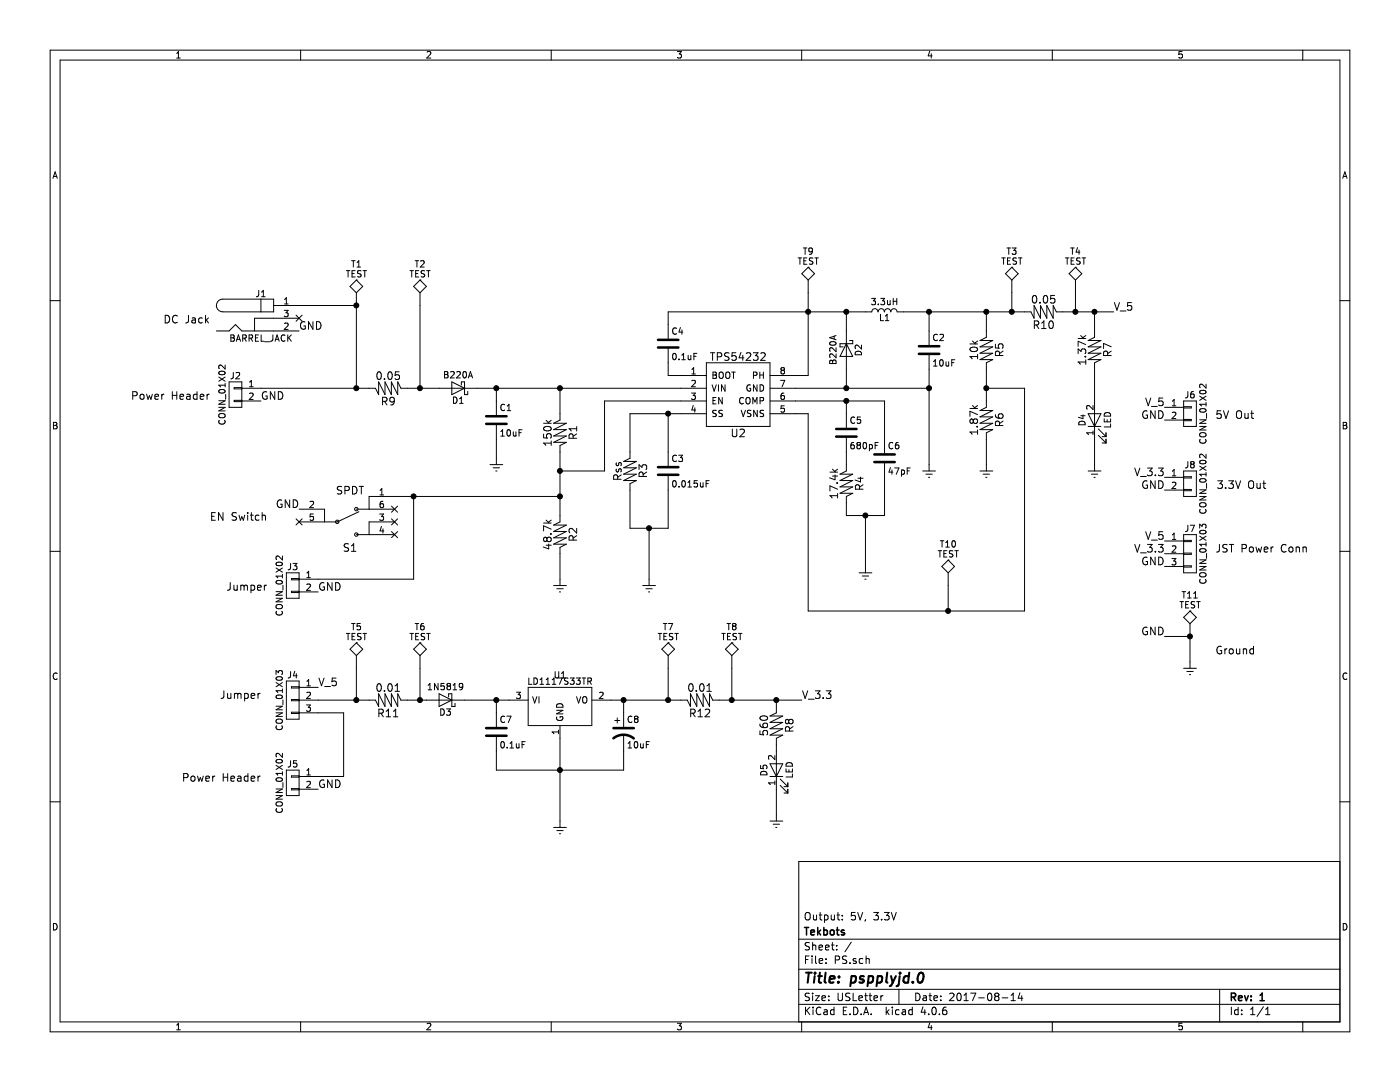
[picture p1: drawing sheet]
EESchema Schematic File Version 2
LIBS:PS-rescue
LIBS:DesignCompLib
LIBS:power
LIBS:device
LIBS:transistors
LIBS:conn
LIBS:linear
LIBS:regul
LIBS:74xx
LIBS:cmos4000
LIBS:adc-dac
LIBS:memory
LIBS:xilinx
LIBS:microcontrollers
LIBS:dsp
LIBS:microchip
LIBS:analog_switches
LIBS:motorola
LIBS:texas
LIBS:intel
LIBS:audio
LIBS:interface
LIBS:digital-audio
LIBS:philips
LIBS:display
LIBS:cypress
LIBS:siliconi
LIBS:opto
LIBS:atmel
LIBS:contrib
LIBS:valves
LIBS:PS-cache
EELAYER 25 0
EELAYER END
$Descr USLetter 11000 8500
encoding utf-8
Sheet 1 1
Title "pspplyjd.0"
Date "2017-08-14"
Rev "1"
Comp "Tekbots"
Comment1 "Output: 5V, 3.3V"
Comment2 ""
Comment3 ""
Comment4 ""
$EndDescr
$Comp
L C C4
U 1 1
P 5250 2700
F 0 "C4" H 5275 2800 50  0000 L CNN
F 1 "0.1uF" H 5275 2600 50  0000 L CNN
F 2 "DesignFootprintLib:C_0603_HandSoldering" H 5288 2550 50  0001 C CNN
F 3 "https://www.digikey.com/products/en?keywords=311-1343-1-ND" H 5250 2700 50  0001 C CNN
F 4 "CC0603ZRY5V9BB104" H 5250 2700 60  0001 C CNN "MPN"
F 5 "311-1343-1-ND" H 5250 2700 60  0001 C CNN "DigiKey"
	1    5250 2700
	1    0    0    -1  
$EndComp
$Comp
L L L1
U 1 1
P 6950 2450
F 0 "L1" V 6900 2450 50  0000 C CNN
F 1 "3.3uH" V 7025 2450 50  0000 C CNN
F 2 "DesignFootprintLib:L_Sumida_4.9x4.9mm_diag" H 6950 2450 50  0001 C CNN
F 3 "https://www.digikey.com/product-detail/en/sumida-america-components-inc/CDRH4D28CLDNP-3R3PC/308-2037-1-ND/3946734" H 6950 2450 50  0001 C CNN
F 4 "CDRH4D28CLDNP-3R3PC" V 6950 2450 60  0001 C CNN "MPN"
F 5 "308-2037-1-ND" V 6950 2450 60  0001 C CNN "DigiKey"
	1    6950 2450
	0    -1   -1   0   
$EndComp
$Comp
L C C5
U 1 1
P 6650 3400
F 0 "C5" H 6675 3500 50  0000 L CNN
F 1 "680pF" H 6675 3300 50  0000 L CNN
F 2 "DesignFootprintLib:C_0603_HandSoldering" H 6688 3250 50  0001 C CNN
F 3 "https://www.digikey.com/products/en?keywords=311-1425-1-ND" H 6650 3400 50  0001 C CNN
F 4 "CC0603JRNPO9BN681" H 6650 3400 60  0001 C CNN "MPN"
F 5 "311-1425-1-ND" H 6650 3400 60  0001 C CNN "DigiKey"
	1    6650 3400
	1    0    0    -1  
$EndComp
$Comp
L C C6
U 1 1
P 6950 3600
F 0 "C6" H 6975 3700 50  0000 L CNN
F 1 "47pF" H 6975 3500 50  0000 L CNN
F 2 "DesignFootprintLib:C_0603_HandSoldering" H 6988 3450 50  0001 C CNN
F 3 "https://www.digikey.com/products/en?keywords=311-1065-1-ND" H 6950 3600 50  0001 C CNN
F 4 "CC0603JRNPO9BN470" H 6950 3600 60  0001 C CNN "MPN"
F 5 "311-1065-1-ND" H 6950 3600 60  0001 C CNN "DigiKey"
	1    6950 3600
	1    0    0    -1  
$EndComp
$Comp
L C C3
U 1 1
P 5250 3700
F 0 "C3" H 5275 3800 50  0000 L CNN
F 1 "0.015uF" H 5275 3600 50  0000 L CNN
F 2 "DesignFootprintLib:C_0603_HandSoldering" H 5288 3550 50  0001 C CNN
F 3 "https://www.digikey.com/products/en?keywords=311-1430-1-ND" H 5250 3700 50  0001 C CNN
F 4 "CC0603KRX7R9BB153" H 5250 3700 60  0001 C CNN "MPN"
F 5 "311-1430-1-ND" H 5250 3700 60  0001 C CNN "DigiKey"
	1    5250 3700
	1    0    0    -1  
$EndComp
$Comp
L GNDREF #PWR01
U 1 1
P 7300 3650
F 0 "#PWR01" H 7300 3400 50  0001 C CNN
F 1 "GNDREF" H 7300 3500 50  0001 C CNN
F 2 "" H 7300 3650 50  0001 C CNN
F 3 "" H 7300 3650 50  0001 C CNN
	1    7300 3650
	1    0    0    -1  
$EndComp
$Comp
L GNDREF #PWR02
U 1 1
P 7750 3650
F 0 "#PWR02" H 7750 3400 50  0001 C CNN
F 1 "GNDREF" H 7750 3500 50  0001 C CNN
F 2 "" H 7750 3650 50  0001 C CNN
F 3 "" H 7750 3650 50  0001 C CNN
	1    7750 3650
	1    0    0    -1  
$EndComp
$Comp
L GNDREF #PWR03
U 1 1
P 5100 4550
F 0 "#PWR03" H 5100 4300 50  0001 C CNN
F 1 "GNDREF" H 5100 4400 50  0001 C CNN
F 2 "" H 5100 4550 50  0001 C CNN
F 3 "" H 5100 4550 50  0001 C CNN
	1    5100 4550
	1    0    0    -1  
$EndComp
$Comp
L GNDREF #PWR04
U 1 1
P 4400 4550
F 0 "#PWR04" H 4400 4300 50  0001 C CNN
F 1 "GNDREF" H 4400 4400 50  0001 C CNN
F 2 "" H 4400 4550 50  0001 C CNN
F 3 "" H 4400 4550 50  0001 C CNN
	1    4400 4550
	1    0    0    -1  
$EndComp
$Comp
L TPS54232 U2
U 1 1
P 5800 3100
F 0 "U2" H 5800 2800 60  0000 C CNN
F 1 "TPS54232" H 5800 3400 60  0000 C CNN
F 2 "DesignFootprintLib:SOIC-8-N" H 5800 3400 60  0001 C CNN
F 3 "https://www.digikey.com/product-detail/en/texas-instruments/TPS54232DR/296-39414-1-ND/5143365" H 5800 3400 60  0001 C CNN
F 4 "TPS54232DR" H 5800 3100 60  0001 C CNN "MPN"
F 5 "296-39414-1-ND" H 5800 3100 60  0001 C CNN "DigiKey"
	1    5800 3100
	1    0    0    -1  
$EndComp
$Comp
L CONN_01X02 J2
U 1 1
P 1850 3100
F 0 "J2" H 1850 3250 50  0000 C CNN
F 1 "CONN_01X02" V 1950 3100 50  0000 C CNN
F 2 "DesignFootprintLib:Pin_Header_Straight_1x02_Pitch2.54mm" H 1850 3100 50  0001 C CNN
F 3 "https://www.digikey.com/product-detail/en/harwin-inc/M20-9990246/952-2262-ND/3728226" H 1850 3100 50  0001 C CNN
F 4 "M20-9990246" H 1850 3100 60  0001 C CNN "MPN"
F 5 "952-2262-ND" H 1850 3100 60  0001 C CNN "DigiKey"
	1    1850 3100
	-1   0    0    -1  
$EndComp
$Comp
L BARREL_JACK J1
U 1 1
P 2050 2500
F 0 "J1" H 2050 2695 50  0000 C CNN
F 1 "BARREL_JACK" H 2050 2345 50  0000 C CNN
F 2 "DesignFootprintLib:BARREL_JACK" H 2050 2500 50  0001 C CNN
F 3 "https://www.digikey.com/products/en?keywords=CP-002A-ND" H 2050 2500 50  0001 C CNN
F 4 "PJ-002A" H 2050 2500 60  0001 C CNN "MPN"
F 5 "CP-002A-ND" H 2050 2500 60  0001 C CNN "DigiKey"
	1    2050 2500
	1    0    0    -1  
$EndComp
$Comp
L LD1117S33TR U1
U 1 1
P 4400 5550
F 0 "U1" H 4400 5800 50  0000 C CNN
F 1 "LD1117S33TR" H 4400 5750 50  0000 C CNN
F 2 "DesignFootprintLib:SOT-223" H 4400 5650 50  0001 C CNN
F 3 "https://www.digikey.com/product-detail/en/stmicroelectronics/LD1117S33TR/497-1242-1-ND/586242" H 4400 5550 50  0001 C CNN
F 4 "LD1117S33TR" H 4400 5550 60  0001 C CNN "MPN"
F 5 "497-1242-1-ND" H 4400 5550 60  0001 C CNN "DigiKey"
	1    4400 5550
	1    0    0    -1  
$EndComp
$Comp
L GNDREF #PWR05
U 1 1
P 4400 6450
F 0 "#PWR05" H 4400 6200 50  0001 C CNN
F 1 "GNDREF" H 4400 6300 50  0001 C CNN
F 2 "" H 4400 6450 50  0001 C CNN
F 3 "" H 4400 6450 50  0001 C CNN
	1    4400 6450
	1    0    0    -1  
$EndComp
$Comp
L C C7
U 1 1
P 3900 5750
F 0 "C7" H 3925 5850 50  0000 L CNN
F 1 "0.1uF" H 3925 5650 50  0000 L CNN
F 2 "DesignFootprintLib:C_0603_HandSoldering" H 3938 5600 50  0001 C CNN
F 3 "https://www.digikey.com/products/en?keywords=311-1343-1-ND" H 3900 5750 50  0001 C CNN
F 4 "CC0603ZRY5V9BB104" H 3900 5750 60  0001 C CNN "MPN"
F 5 "311-1343-1-ND" H 3900 5750 60  0001 C CNN "DigiKey"
	1    3900 5750
	1    0    0    -1  
$EndComp
$Comp
L CONN_01X02 J8
U 1 1
P 9350 3800
F 0 "J8" H 9350 3950 50  0000 C CNN
F 1 "CONN_01X02" V 9450 3800 50  0000 C CNN
F 2 "DesignFootprintLib:Pin_Header_Straight_1x02_Pitch2.54mm" H 9350 3800 50  0001 C CNN
F 3 "https://www.digikey.com/product-detail/en/harwin-inc/M20-9990246/952-2262-ND/3728226" H 9350 3800 50  0001 C CNN
F 4 "M20-9990246" H 9350 3800 60  0001 C CNN "MPN"
F 5 "952-2262-ND" H 9350 3800 60  0001 C CNN "DigiKey"
	1    9350 3800
	1    0    0    -1  
$EndComp
$Comp
L CONN_01X02 J6
U 1 1
P 9350 3250
F 0 "J6" H 9350 3400 50  0000 C CNN
F 1 "CONN_01X02" V 9450 3250 50  0000 C CNN
F 2 "DesignFootprintLib:Pin_Header_Straight_1x02_Pitch2.54mm" H 9350 3250 50  0001 C CNN
F 3 "https://www.digikey.com/product-detail/en/harwin-inc/M20-9990246/952-2262-ND/3728226" H 9350 3250 50  0001 C CNN
F 4 "M20-9990246" H 9350 3250 60  0001 C CNN "MPN"
F 5 "952-2262-ND" H 9350 3250 60  0001 C CNN "DigiKey"
	1    9350 3250
	1    0    0    -1  
$EndComp
$Comp
L CONN_01X03 J7
U 1 1
P 9350 4350
F 0 "J7" H 9350 4550 50  0000 C CNN
F 1 "CONN_01X03" V 9450 4350 50  0000 C CNN
F 2 "DesignFootprintLib:JST_PH_B3B-PH-K_03x2.00mm_Straight" H 9350 4350 50  0001 C CNN
F 3 "https://www.digikey.com/product-detail/en/jst-sales-america-inc/B3B-EH-A(LF)(SN)/455-1612-ND/926521" H 9350 4350 50  0001 C CNN
F 4 "B3B-EH-A(LF)(SN)" H 9350 4350 60  0001 C CNN "MPN"
F 5 "455-1612-ND" H 9350 4350 60  0001 C CNN "DigiKey"
	1    9350 4350
	1    0    0    -1  
$EndComp
Text Notes 1650 2550 2    60   ~ 0
DC Jack
Text Notes 1650 3150 2    60   ~ 0
Power Header
Text Notes 2100 4650 2    60   ~ 0
Jumper
Text Notes 2050 6150 2    60   ~ 0
Power Header
Text Notes 2050 5500 2    60   ~ 0
Jumper
Text Notes 9550 3300 0    60   ~ 0
5V Out
Text Notes 9950 3850 2    60   ~ 0
3.3V Out
Text Notes 9550 4350 0    60   ~ 0
JST Power Conn
Text Label 9150 3200 2    60   ~ 0
V_5
Text Label 9150 4250 2    60   ~ 0
V_5
Text Label 9150 3300 2    60   ~ 0
GND
Text Label 9150 4450 2    60   ~ 0
GND
Text Label 9150 3850 2    60   ~ 0
GND
Text Label 9150 4350 2    60   ~ 0
V_3.3
Text Label 9150 3750 2    60   ~ 0
V_3.3
$Comp
L GNDREF #PWR06
U 1 1
P 9350 5200
F 0 "#PWR06" H 9350 4950 50  0001 C CNN
F 1 "GNDREF" H 9350 5050 50  0001 C CNN
F 2 "" H 9350 5200 50  0001 C CNN
F 3 "" H 9350 5200 50  0001 C CNN
	1    9350 5200
	1    0    0    -1  
$EndComp
Text Label 9150 5000 2    60   ~ 0
GND
$Comp
L C C2
U 1 1
P 7300 2750
F 0 "C2" H 7325 2850 50  0000 L CNN
F 1 "10uF" H 7325 2650 50  0000 L CNN
F 2 "DesignFootprintLib:C_1206_HandSoldering" H 7338 2600 50  0001 C CNN
F 3 "https://www.digikey.com/product-detail/en/panasonic-electronic-components/EEE-FK1A220R/PCE3774CT-ND/766150" H 7300 2750 50  0001 C CNN
F 4 "EEE-FK1A220R" H 7300 2750 60  0001 C CNN "MPN"
F 5 "PCE3774CT-ND" H 7300 2750 60  0001 C CNN "DigiKey"
	1    7300 2750
	1    0    0    -1  
$EndComp
$Comp
L D_Schottky D2
U 1 1
P 6650 2750
F 0 "D2" H 6650 2850 50  0000 C CNN
F 1 "B220A" H 6650 2650 50  0000 C CNN
F 2 "DesignFootprintLib:D_SMA" H 6650 2750 50  0001 C CNN
F 3 "https://www.digikey.com/product-detail/en/diodes-incorporated/B220A-13-F/B220A-FDICT-ND/751528" H 6650 2750 50  0001 C CNN
F 4 "B220A-13-F" H 6650 2750 60  0001 C CNN "MPN"
F 5 "B220A-FDICT-ND" H 6650 2750 60  0001 C CNN "DigiKey"
	1    6650 2750
	0    1    1    0   
$EndComp
$Comp
L GNDREF #PWR07
U 1 1
P 6800 4450
F 0 "#PWR07" H 6800 4200 50  0001 C CNN
F 1 "GNDREF" H 6800 4300 50  0001 C CNN
F 2 "" H 6800 4450 50  0001 C CNN
F 3 "" H 6800 4450 50  0001 C CNN
	1    6800 4450
	1    0    0    -1  
$EndComp
Text Label 2350 2600 0    60   ~ 0
GND
Text Label 2050 3150 0    60   ~ 0
GND
Text Label 2500 4650 0    60   ~ 0
GND
Text Label 2500 5400 0    60   ~ 0
V_5
Text Label 2500 6200 0    60   ~ 0
GND
Text Label 8750 2450 0    60   ~ 0
V_5
Text Label 6300 5500 0    60   ~ 0
V_3.3
$Comp
L CONN_01X03 J4
U 1 1
P 2300 5500
F 0 "J4" H 2300 5700 50  0000 C CNN
F 1 "CONN_01X03" V 2400 5500 50  0000 C CNN
F 2 "DesignFootprintLib:Pin_Header_Straight_1x03_Pitch2.54mm" H 2300 5500 50  0001 C CNN
F 3 "https://www.digikey.com/product-detail/en/wurth-electronics-inc/61300311121/732-5316-ND/4846825" H 2300 5500 50  0001 C CNN
F 4 "61300311121" H 2300 5500 60  0001 C CNN "MPN"
F 5 "732-5316-ND" H 2300 5500 60  0001 C CNN "DigiKey"
	1    2300 5500
	-1   0    0    -1  
$EndComp
$Comp
L SPDT_MHSS1104 S1
U 1 1
P 2750 4200
F 0 "S1" H 2750 4100 60  0000 C CNN
F 1 "SPDT" H 2750 4550 60  0000 C CNN
F 2 "DesignFootprintLib:SPDT_MHSS1104" H 2800 4200 60  0001 C CNN
F 3 "https://www.digikey.com/products/en?mpart=MHSS1104&v=679" H 2800 4200 60  0001 C CNN
F 4 "MHSS1104" H 2750 4200 60  0001 C CNN "MPN"
F 5 "679-1848-ND" H 2750 4200 60  0001 C CNN "DigiKey"
	1    2750 4200
	1    0    0    -1  
$EndComp
NoConn ~ 2350 4100
NoConn ~ 2350 2500
$Comp
L GNDREF #PWR08
U 1 1
P 3900 3600
F 0 "#PWR08" H 3900 3350 50  0001 C CNN
F 1 "GNDREF" H 3900 3450 50  0001 C CNN
F 2 "" H 3900 3600 50  0001 C CNN
F 3 "" H 3900 3600 50  0001 C CNN
	1    3900 3600
	1    0    0    -1  
$EndComp
NoConn ~ 3100 4000
NoConn ~ 3100 4200
NoConn ~ 3100 4100
Text Label 2350 4000 2    60   ~ 0
GND
Text Notes 2100 4100 2    60   ~ 0
EN Switch
$Comp
L Res R1
U 1 1
P 4400 3400
F 0 "R1" H 4400 3300 60  0000 C CNN
F 1 "150k" H 4400 3500 60  0000 C CNN
F 2 "DesignFootprintLib:R_0603_HandSoldering" V 4400 3400 60  0001 C CNN
F 3 "https://www.digikey.com/product-detail/en/panasonic-electronic-components/ERJ-3GEYJ154V/P150KGCT-ND/134977" V 4400 3400 60  0001 C CNN
F 4 "ERJ-3GEYJ154V" H 4400 3400 60  0001 C CNN "MPN"
F 5 "P150KGCT-ND" H 4400 3400 60  0001 C CNN "DigiKey"
	1    4400 3400
	0    -1   -1   0   
$EndComp
$Comp
L Res R2
U 1 1
P 4400 4200
F 0 "R2" H 4400 4100 60  0000 C CNN
F 1 "48.7k" H 4400 4300 60  0000 C CNN
F 2 "DesignFootprintLib:R_0603_HandSoldering" V 4400 4200 60  0001 C CNN
F 3 "https://www.digikey.com/product-detail/en/panasonic-electronic-components/ERJ-3EKF4872V/P48.7KHCT-ND/198409" V 4400 4200 60  0001 C CNN
F 4 "ERJ-3EKF4872V" H 4400 4200 60  0001 C CNN "MPN"
F 5 "P48.7KHCT-ND" H 4400 4200 60  0001 C CNN "DigiKey"
	1    4400 4200
	0    -1   -1   0   
$EndComp
$Comp
L Res R3
U 1 1
P 4950 3700
F 0 "R3" H 4950 3600 60  0000 C CNN
F 1 "Rss" H 4950 3800 60  0000 C CNN
F 2 "DesignFootprintLib:R_0603_HandSoldering" V 4950 3700 60  0001 C CNN
F 3 "" V 4950 3700 60  0001 C CNN
	1    4950 3700
	0    -1   -1   0   
$EndComp
$Comp
L Res R4
U 1 1
P 6650 3800
F 0 "R4" H 6650 3700 60  0000 C CNN
F 1 "17.4k" H 6650 3900 60  0000 C CNN
F 2 "DesignFootprintLib:R_0603_HandSoldering" V 6650 3800 60  0001 C CNN
F 3 "https://www.digikey.com/product-detail/en/panasonic-electronic-components/ERJ-3EKF1742V/P17.4KHCT-ND/198196" V 6650 3800 60  0001 C CNN
F 4 "ERJ-3EKF1742V" H 6650 3800 60  0001 C CNN "MPN"
F 5 "P17.4KHCT-ND" H 6650 3800 60  0001 C CNN "DigiKey"
	1    6650 3800
	0    -1   -1   0   
$EndComp
$Comp
L Res R5
U 1 1
P 7750 2750
F 0 "R5" H 7750 2650 60  0000 C CNN
F 1 "10k" H 7750 2850 60  0000 C CNN
F 2 "DesignFootprintLib:R_0603_HandSoldering" V 7750 2750 60  0001 C CNN
F 3 "https://www.digikey.com/product-detail/en/yageo/RC0603JR-0710KL/311-10KGRCT-ND/729647" V 7750 2750 60  0001 C CNN
F 4 "RC0603JR-0710KL" H 7750 2750 60  0001 C CNN "MPN"
F 5 "311-10KGRCT-ND" H 7750 2750 60  0001 C CNN "DigiKey"
	1    7750 2750
	0    -1   -1   0   
$EndComp
$Comp
L Res R6
U 1 1
P 7750 3300
F 0 "R6" H 7750 3200 60  0000 C CNN
F 1 "1.87k" H 7750 3400 60  0000 C CNN
F 2 "DesignFootprintLib:R_0603_HandSoldering" V 7750 3300 60  0001 C CNN
F 3 "https://www.digikey.com/product-detail/en/panasonic-electronic-components/ERJ-3EKF1871V/P1.87KHCT-ND/198097" V 7750 3300 60  0001 C CNN
F 4 "ERJ-3EKF1871V" H 7750 3300 60  0001 C CNN "MPN"
F 5 "P1.87KHCT-ND" H 7750 3300 60  0001 C CNN "DigiKey"
	1    7750 3300
	0    -1   -1   0   
$EndComp
Text Notes 9550 5150 0    60   ~ 0
Ground
$Comp
L CP1 C8
U 1 1
P 4900 5750
F 0 "C8" H 4925 5850 50  0000 L CNN
F 1 "10uF" H 4925 5650 50  0000 L CNN
F 2 "DesignFootprintLib:CP_Elec_D4.0mm" H 4938 5600 50  0001 C CNN
F 3 "https://www.digikey.com/product-detail/en/panasonic-electronic-components/EEE-1VA100WR/PCE3948CT-ND/766324" H 4900 5750 50  0001 C CNN
F 4 "EEE-1VA100WR" H 4900 5750 60  0001 C CNN "MPN"
F 5 "PCE3948CT-ND" H 4900 5750 60  0001 C CNN "DigiKey"
	1    4900 5750
	1    0    0    -1  
$EndComp
$Comp
L C C1
U 1 1
P 3900 3300
F 0 "C1" H 3925 3400 50  0000 L CNN
F 1 "10uF" H 3925 3200 50  0000 L CNN
F 2 "DesignFootprintLib:C_1206_HandSoldering" H 3938 3150 50  0001 C CNN
F 3 "https://www.digikey.com/product-detail/en/panasonic-electronic-components/EEE-1VA100WR/PCE3948CT-ND/766324" H 3900 3300 50  0001 C CNN
F 4 "EEE-1VA100WR" H 3900 3300 60  0001 C CNN "MPN"
F 5 "PCE3948CT-ND" H 3900 3300 60  0001 C CNN "DigiKey"
	1    3900 3300
	1    0    0    -1  
$EndComp
$Comp
L D_Schottky D3
U 1 1
P 3500 5500
F 0 "D3" H 3500 5600 50  0000 C CNN
F 1 "1N5819" H 3500 5400 50  0000 C CNN
F 2 "DesignFootprintLib:D_SOD-123" H 3500 5500 50  0001 C CNN
F 3 "https://www.digikey.com/product-detail/en/diodes-incorporated/1N5819HW-7-F/1N5819HW-FDICT-ND/815283" H 3500 5500 50  0001 C CNN
F 4 "1N5819HW-7-F" H 3500 5500 60  0001 C CNN "MPN"
F 5 "1N5819HW-FDICT-ND" H 3500 5500 60  0001 C CNN "DigiKey"
	1    3500 5500
	-1   0    0    1   
$EndComp
$Comp
L CONN_01X02 J3
U 1 1
P 2300 4600
F 0 "J3" H 2300 4750 50  0000 C CNN
F 1 "CONN_01X02" V 2400 4600 50  0000 C CNN
F 2 "DesignFootprintLib:Pin_Header_Straight_1x02_Pitch2.54mm" H 2300 4600 50  0001 C CNN
F 3 "https://www.digikey.com/product-detail/en/harwin-inc/M20-9990246/952-2262-ND/3728226" H 2300 4600 50  0001 C CNN
F 4 "M20-9990246" H 2300 4600 60  0001 C CNN "MPN"
F 5 "952-2262-ND" H 2300 4600 60  0001 C CNN "DigiKey"
	1    2300 4600
	-1   0    0    -1  
$EndComp
$Comp
L CONN_01X02 J5
U 1 1
P 2300 6150
F 0 "J5" H 2300 6300 50  0000 C CNN
F 1 "CONN_01X02" V 2400 6150 50  0000 C CNN
F 2 "DesignFootprintLib:Pin_Header_Straight_1x02_Pitch2.54mm" H 2300 6150 50  0001 C CNN
F 3 "https://www.digikey.com/product-detail/en/harwin-inc/M20-9990246/952-2262-ND/3728226" H 2300 6150 50  0001 C CNN
F 4 "M20-9990246" H 2300 6150 60  0001 C CNN "MPN"
F 5 "952-2262-ND" H 2300 6150 60  0001 C CNN "DigiKey"
	1    2300 6150
	-1   0    0    -1  
$EndComp
$Comp
L LED D4
U 1 1
P 8600 3300
F 0 "D4" H 8600 3400 50  0000 C CNN
F 1 "LED" H 8600 3200 50  0000 C CNN
F 2 "DesignFootprintLib:LED_0603_HandSoldering" H 8600 3300 50  0001 C CNN
F 3 "https://www.digikey.com/product-detail/en/rohm-semiconductor/SML-D12V1WT86/SML-D12V1WT86CT-ND/5843857" H 8600 3300 50  0001 C CNN
F 4 "SML-D12V1WT86" H 8600 3300 60  0001 C CNN "MPN"
F 5 "SML-D12V1WT86CT-ND" H 8600 3300 60  0001 C CNN "DigiKey"
	1    8600 3300
	0    -1   -1   0   
$EndComp
$Comp
L Res R7
U 1 1
P 8600 2750
F 0 "R7" H 8600 2650 60  0000 C CNN
F 1 "1.37k" H 8600 2850 60  0000 C CNN
F 2 "DesignFootprintLib:R_0603_HandSoldering" V 8600 2750 60  0001 C CNN
F 3 "https://www.digikey.com/product-detail/en/panasonic-electronic-components/ERJ-3EKF1371V/P1.37KHCT-ND/198084" V 8600 2750 60  0001 C CNN
F 4 "ERJ-3EKF1371V" H 8600 2750 60  0001 C CNN "MPN"
F 5 "P1.37KHCT-ND" H 8600 2750 60  0001 C CNN "DigiKey"
	1    8600 2750
	0    -1   -1   0   
$EndComp
$Comp
L GNDREF #PWR09
U 1 1
P 8600 3650
F 0 "#PWR09" H 8600 3400 50  0001 C CNN
F 1 "GNDREF" H 8600 3500 50  0001 C CNN
F 2 "" H 8600 3650 50  0001 C CNN
F 3 "" H 8600 3650 50  0001 C CNN
	1    8600 3650
	1    0    0    -1  
$EndComp
$Comp
L Res R8
U 1 1
P 6100 5700
F 0 "R8" H 6100 5600 60  0000 C CNN
F 1 "560" H 6100 5800 60  0000 C CNN
F 2 "DesignFootprintLib:R_0603_HandSoldering" V 6100 5700 60  0001 C CNN
F 3 "https://www.digikey.com/product-detail/en/panasonic-electronic-components/ERJ-3GEYJ561V/P560GCT-ND/134814" V 6100 5700 60  0001 C CNN
F 4 "ERJ-3GEYJ561V" H 6100 5700 60  0001 C CNN "MPN"
F 5 "P560GCT-ND" H 6100 5700 60  0001 C CNN "DigiKey"
	1    6100 5700
	0    -1   -1   0   
$EndComp
$Comp
L LED D5
U 1 1
P 6100 6050
F 0 "D5" H 6100 6150 50  0000 C CNN
F 1 "LED" H 6100 5950 50  0000 C CNN
F 2 "DesignFootprintLib:LED_0603_HandSoldering" H 6100 6050 50  0001 C CNN
F 3 "https://www.digikey.com/product-detail/en/rohm-semiconductor/SML-D12V1WT86/SML-D12V1WT86CT-ND/5843857" H 6100 6050 50  0001 C CNN
F 4 "SML-D12V1WT86" H 6100 6050 60  0001 C CNN "MPN"
F 5 "SML-D12V1WT86CT-ND" H 6100 6050 60  0001 C CNN "DigiKey"
	1    6100 6050
	0    -1   -1   0   
$EndComp
$Comp
L GNDREF #PWR010
U 1 1
P 6100 6400
F 0 "#PWR010" H 6100 6150 50  0001 C CNN
F 1 "GNDREF" H 6100 6250 50  0001 C CNN
F 2 "" H 6100 6400 50  0001 C CNN
F 3 "" H 6100 6400 50  0001 C CNN
	1    6100 6400
	1    0    0    -1  
$EndComp
Wire Wire Line
	5250 2850 5250 2950
Wire Wire Line
	5250 2950 5350 2950
Wire Wire Line
	5250 2550 5250 2450
Wire Wire Line
	5250 2450 6800 2450
Wire Wire Line
	6350 2300 6350 2950
Wire Wire Line
	6650 2900 6650 3050
Wire Wire Line
	6250 3050 7300 3050
Wire Wire Line
	6650 2450 6650 2600
Connection ~ 6350 2450
Connection ~ 6650 2450
Wire Wire Line
	7100 2450 8050 2450
Wire Wire Line
	8350 2450 8750 2450
Wire Wire Line
	7300 2450 7300 2600
Wire Wire Line
	7300 2900 7300 3650
Connection ~ 6650 3050
Wire Wire Line
	6250 3150 6950 3150
Wire Wire Line
	6650 3150 6650 3250
Wire Wire Line
	6650 3550 6650 3650
Wire Wire Line
	6950 4050 6950 3750
Wire Wire Line
	6650 4050 6950 4050
Wire Wire Line
	6800 4050 6800 4450
Wire Wire Line
	6950 3150 6950 3450
Connection ~ 6650 3150
Wire Wire Line
	7750 2450 7750 2600
Connection ~ 7300 2450
Wire Wire Line
	7750 2900 7750 3150
Wire Wire Line
	7750 3050 8050 3050
Wire Wire Line
	8050 4800 6350 4800
Wire Wire Line
	6350 4800 6350 3250
Connection ~ 7750 3050
Wire Wire Line
	3750 3050 5350 3050
Wire Wire Line
	4400 3250 4400 3050
Connection ~ 4400 3050
Wire Wire Line
	4400 3550 4400 4050
Wire Wire Line
	5350 3150 4750 3150
Wire Wire Line
	4750 3150 4750 3700
Wire Wire Line
	4750 3700 4400 3700
Connection ~ 4400 3700
Connection ~ 7300 3050
Wire Wire Line
	7750 3650 7750 3450
Wire Wire Line
	4400 4550 4400 4350
Wire Wire Line
	3900 3150 3900 3050
Connection ~ 3900 3050
Connection ~ 7750 2450
Wire Wire Line
	5250 3550 5250 3250
Wire Wire Line
	4950 3250 5350 3250
Wire Wire Line
	4950 3550 4950 3250
Connection ~ 5250 3250
Wire Wire Line
	4950 3850 4950 4150
Wire Wire Line
	4950 4150 5250 4150
Wire Wire Line
	5100 4150 5100 4550
Connection ~ 5100 4150
Connection ~ 6800 4050
Wire Wire Line
	6350 2950 6250 2950
Wire Wire Line
	6350 3250 6250 3250
Wire Wire Line
	2350 2400 2800 2400
Wire Wire Line
	2800 2400 2800 3050
Wire Wire Line
	2050 3050 2900 3050
Connection ~ 2800 3050
Connection ~ 4400 3900
Wire Wire Line
	4400 5800 4400 6450
Wire Wire Line
	3650 5500 4000 5500
Wire Wire Line
	3900 5500 3900 5600
Connection ~ 3900 5500
Wire Wire Line
	3900 5900 3900 6050
Wire Wire Line
	3900 6050 4900 6050
Connection ~ 4400 6050
Wire Wire Line
	4900 5500 4900 5600
Wire Wire Line
	4900 6050 4900 5900
Wire Wire Line
	2700 6100 2500 6100
Wire Wire Line
	2700 5600 2700 6100
Wire Wire Line
	2700 5600 2500 5600
Wire Wire Line
	5250 4150 5250 3850
Wire Wire Line
	6650 3950 6650 4050
Wire Wire Line
	2500 4550 3250 4550
Wire Wire Line
	9150 5000 9350 5000
Wire Wire Line
	9350 5000 9350 5200
Wire Wire Line
	3900 3450 3900 3600
Wire Wire Line
	3100 3900 4400 3900
Wire Wire Line
	3250 4550 3250 3900
Connection ~ 3250 3900
Wire Wire Line
	8600 2450 8600 2600
Wire Wire Line
	8600 3150 8600 2900
Wire Wire Line
	8600 3650 8600 3450
Wire Wire Line
	6100 5850 6100 5900
Wire Wire Line
	6100 6400 6100 6200
$Comp
L TEST T4
U 1 1
P 8450 2300
F 0 "T4" H 8450 2600 50  0000 C BNN
F 1 "TEST" H 8450 2550 50  0000 C CNN
F 2 "DesignFootprintLib:TESTPIN" H 8450 2300 50  0001 C CNN
F 3 "" H 8450 2300 50  0001 C CNN
	1    8450 2300
	1    0    0    -1  
$EndComp
$Comp
L TEST T1
U 1 1
P 2800 2400
F 0 "T1" H 2800 2700 50  0000 C BNN
F 1 "TEST" H 2800 2650 50  0000 C CNN
F 2 "DesignFootprintLib:TESTPIN" H 2800 2400 50  0001 C CNN
F 3 "" H 2800 2400 50  0001 C CNN
	1    2800 2400
	1    0    0    -1  
$EndComp
$Comp
L TEST T5
U 1 1
P 2800 5250
F 0 "T5" H 2800 5550 50  0000 C BNN
F 1 "TEST" H 2800 5500 50  0000 C CNN
F 2 "DesignFootprintLib:TESTPIN" H 2800 5250 50  0001 C CNN
F 3 "" H 2800 5250 50  0001 C CNN
	1    2800 5250
	1    0    0    -1  
$EndComp
$Comp
L TEST T8
U 1 1
P 5750 5250
F 0 "T8" H 5750 5550 50  0000 C BNN
F 1 "TEST" H 5750 5500 50  0000 C CNN
F 2 "DesignFootprintLib:TESTPIN" H 5750 5250 50  0001 C CNN
F 3 "" H 5750 5250 50  0001 C CNN
	1    5750 5250
	1    0    0    -1  
$EndComp
$Comp
L TEST T11
U 1 1
P 9350 5000
F 0 "T11" H 9350 5300 50  0000 C BNN
F 1 "TEST" H 9350 5250 50  0000 C CNN
F 2 "DesignFootprintLib:TESTPIN" H 9350 5000 50  0001 C CNN
F 3 "" H 9350 5000 50  0001 C CNN
	1    9350 5000
	1    0    0    -1  
$EndComp
Connection ~ 2800 2400
Connection ~ 9350 5000
$Comp
L Res R9
U 1 1
P 3050 3050
F 0 "R9" H 3050 2950 60  0000 C CNN
F 1 "0.05" H 3050 3150 60  0000 C CNN
F 2 "DesignFootprintLib:R_0603_HandSoldering" V 3050 3050 60  0001 C CNN
F 3 "https://www.digikey.com/product-detail/en/panasonic-electronic-components/ERJ-3BWFR050V/P17472CT-ND/5647956" V 3050 3050 60  0001 C CNN
F 4 "ERJ-3BWFR050V" H 3050 3050 60  0001 C CNN "MPN"
F 5 "P17472CT-ND" H 3050 3050 60  0001 C CNN "DigiKey"
	1    3050 3050
	1    0    0    -1  
$EndComp
Wire Wire Line
	3200 3050 3450 3050
$Comp
L TEST T2
U 1 1
P 3300 2400
F 0 "T2" H 3300 2700 50  0000 C BNN
F 1 "TEST" H 3300 2650 50  0000 C CNN
F 2 "DesignFootprintLib:TESTPIN" H 3300 2400 50  0001 C CNN
F 3 "" H 3300 2400 50  0001 C CNN
	1    3300 2400
	1    0    0    -1  
$EndComp
Wire Wire Line
	3300 2400 3300 3050
Connection ~ 3300 3050
$Comp
L Res R11
U 1 1
P 3050 5500
F 0 "R11" H 3050 5400 60  0000 C CNN
F 1 "0.01" H 3050 5600 60  0000 C CNN
F 2 "DesignFootprintLib:R_0603_HandSoldering" V 3050 5500 60  0001 C CNN
F 3 "https://www.digikey.com/product-detail/en/samsung-electro-mechanics-america-inc/RUK1608JR010CS/1276-6163-1-ND/3969135" V 3050 5500 60  0001 C CNN
F 4 "RUK1608JR010CS" H 3050 5500 60  0001 C CNN "MPN"
F 5 "1276-6163-1-ND" H 3050 5500 60  0001 C CNN "DigiKey"
	1    3050 5500
	1    0    0    -1  
$EndComp
Wire Wire Line
	2500 5500 2900 5500
Wire Wire Line
	2800 5250 2800 5500
Connection ~ 2800 5500
Wire Wire Line
	3200 5500 3350 5500
$Comp
L TEST T6
U 1 1
P 3300 5250
F 0 "T6" H 3300 5550 50  0000 C BNN
F 1 "TEST" H 3300 5500 50  0000 C CNN
F 2 "DesignFootprintLib:TESTPIN" H 3300 5250 50  0001 C CNN
F 3 "" H 3300 5250 50  0001 C CNN
	1    3300 5250
	1    0    0    -1  
$EndComp
Wire Wire Line
	3300 5250 3300 5500
Connection ~ 3300 5500
Connection ~ 8600 2450
Wire Wire Line
	8450 2300 8450 2450
$Comp
L TEST T3
U 1 1
P 7950 2300
F 0 "T3" H 7950 2600 50  0000 C BNN
F 1 "TEST" H 7950 2550 50  0000 C CNN
F 2 "DesignFootprintLib:TESTPIN" H 7950 2300 50  0001 C CNN
F 3 "" H 7950 2300 50  0001 C CNN
	1    7950 2300
	1    0    0    -1  
$EndComp
Wire Wire Line
	7950 2450 7950 2300
$Comp
L Res R10
U 1 1
P 8200 2450
F 0 "R10" H 8200 2350 60  0000 C CNN
F 1 "0.05" H 8200 2550 60  0000 C CNN
F 2 "DesignFootprintLib:R_0603_HandSoldering" V 8200 2450 60  0001 C CNN
F 3 "https://www.digikey.com/product-detail/en/panasonic-electronic-components/ERJ-3BWFR050V/P17472CT-ND/5647956" V 8200 2450 60  0001 C CNN
F 4 "ERJ-3BWFR050V" H 8200 2450 60  0001 C CNN "MPN"
F 5 "P17472CT-ND" H 8200 2450 60  0001 C CNN "DigiKey"
	1    8200 2450
	1    0    0    -1  
$EndComp
Connection ~ 8450 2450
Connection ~ 7950 2450
Wire Wire Line
	6100 5500 6100 5550
$Comp
L TEST T7
U 1 1
P 5250 5250
F 0 "T7" H 5250 5550 50  0000 C BNN
F 1 "TEST" H 5250 5500 50  0000 C CNN
F 2 "DesignFootprintLib:TESTPIN" H 5250 5250 50  0001 C CNN
F 3 "" H 5250 5250 50  0001 C CNN
	1    5250 5250
	1    0    0    -1  
$EndComp
$Comp
L Res R12
U 1 1
P 5500 5500
F 0 "R12" H 5500 5400 60  0000 C CNN
F 1 "0.01" H 5500 5600 60  0000 C CNN
F 2 "DesignFootprintLib:R_0603_HandSoldering" V 5500 5500 60  0001 C CNN
F 3 "https://www.digikey.com/product-detail/en/samsung-electro-mechanics-america-inc/RUK1608JR010CS/1276-6163-1-ND/3969135" V 5500 5500 60  0001 C CNN
F 4 "RUK1608JR010CS" H 5500 5500 60  0001 C CNN "MPN"
F 5 "1276-6163-1-ND" H 5500 5500 60  0001 C CNN "DigiKey"
	1    5500 5500
	1    0    0    -1  
$EndComp
Wire Wire Line
	4800 5500 5350 5500
Connection ~ 4900 5500
Wire Wire Line
	5250 5250 5250 5500
Connection ~ 5250 5500
Wire Wire Line
	5650 5500 6300 5500
Connection ~ 6100 5500
Wire Wire Line
	5750 5250 5750 5500
Connection ~ 5750 5500
$Comp
L D_Schottky D1
U 1 1
P 3600 3050
F 0 "D1" H 3600 3150 50  0000 C CNN
F 1 "B220A" H 3600 2950 50  0000 C CNN
F 2 "DesignFootprintLib:D_SMA" H 3600 3050 50  0001 C CNN
F 3 "https://www.digikey.com/product-detail/en/diodes-incorporated/B220A-13-F/B220A-FDICT-ND/751528" H 3600 3050 50  0001 C CNN
F 4 "B220A-13-F" H 3600 3050 60  0001 C CNN "MPN"
F 5 "B220A-FDICT-ND" H 3600 3050 60  0001 C CNN "DigiKey"
	1    3600 3050
	-1   0    0    1   
$EndComp
$Comp
L TEST T9
U 1 1
P 6350 2300
F 0 "T9" H 6350 2600 50  0000 C BNN
F 1 "TEST" H 6350 2550 50  0000 C CNN
F 2 "DesignFootprintLib:TESTPIN" H 6350 2300 50  0001 C CNN
F 3 "" H 6350 2300 50  0001 C CNN
	1    6350 2300
	1    0    0    -1  
$EndComp
$Comp
L TEST T10
U 1 1
P 7450 4600
F 0 "T10" H 7450 4900 50  0000 C BNN
F 1 "TEST" H 7450 4850 50  0000 C CNN
F 2 "DesignFootprintLib:TESTPIN" H 7450 4600 50  0001 C CNN
F 3 "" H 7450 4600 50  0001 C CNN
	1    7450 4600
	1    0    0    -1  
$EndComp
Wire Wire Line
	8050 3050 8050 4800
Wire Wire Line
	7450 4600 7450 4800
Connection ~ 7450 4800
$EndSCHEMATC
